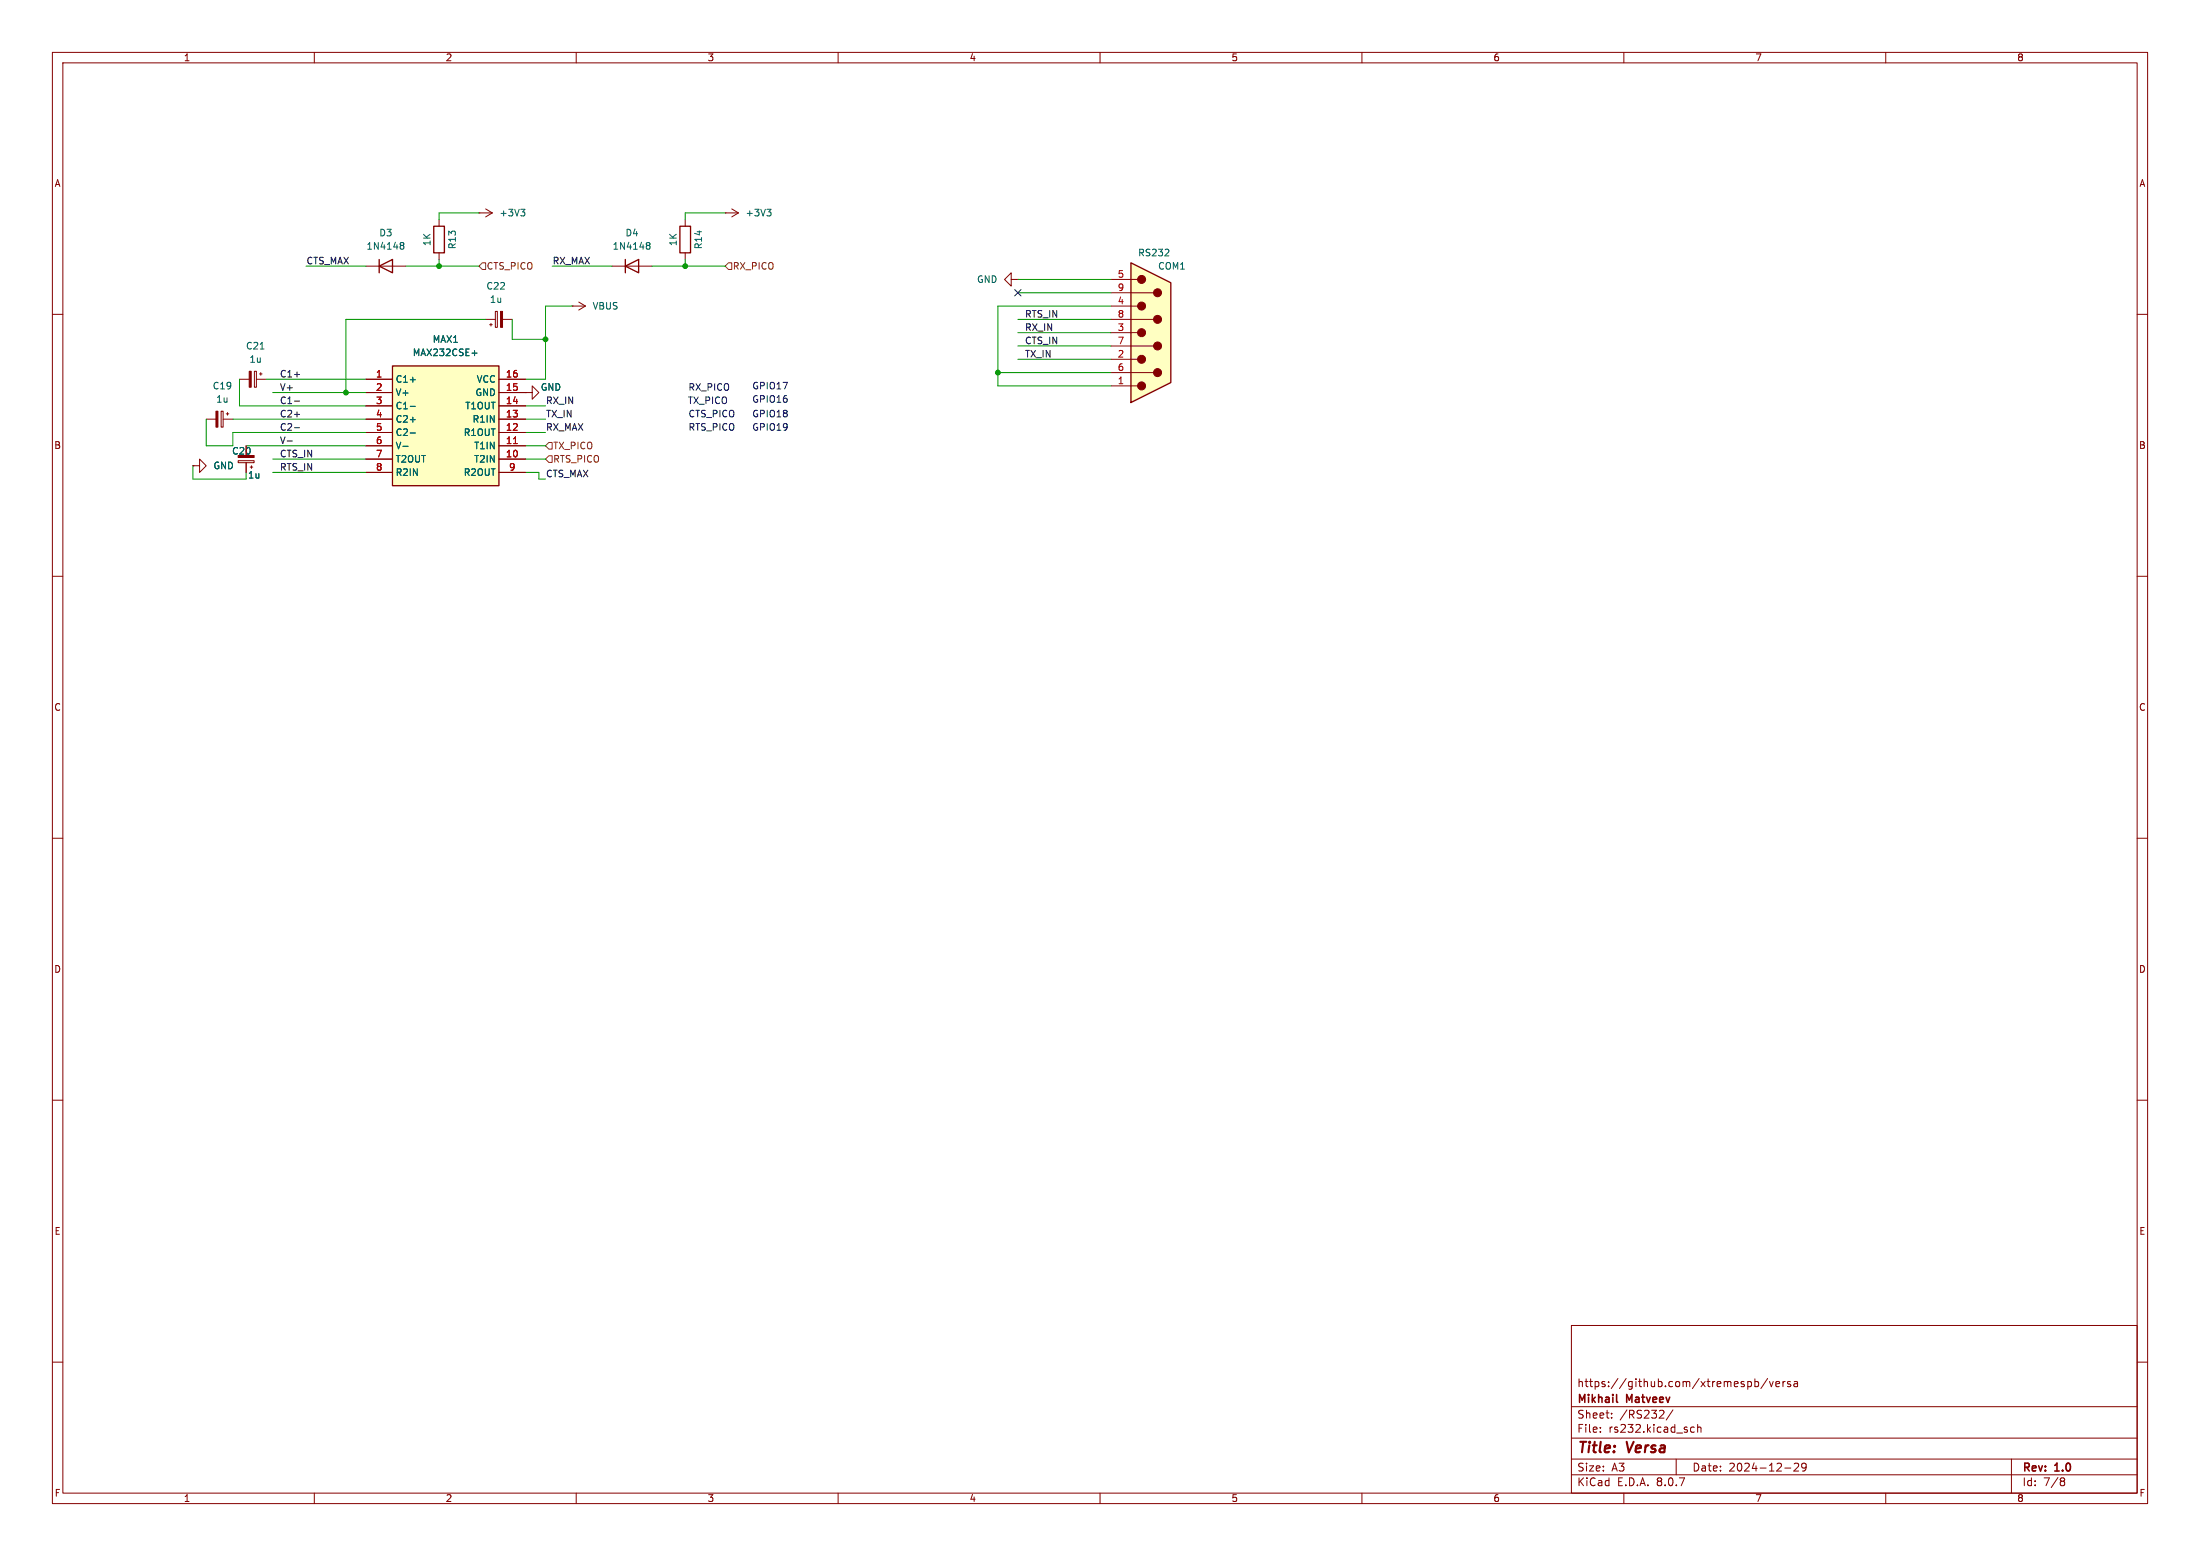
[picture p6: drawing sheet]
<svg xmlns="http://www.w3.org/2000/svg" width="420mm" height="297mm" viewBox="0 0 420 297" stroke-linecap="round" stroke-linejoin="round" font-family="sans-serif">
<g fill="none" stroke="#840000" stroke-width=".19">
<path d="M10 10h400v277h-400zM12 12h396v273h-396zM60 10v2M110 10v2M160 10v2M210 10v2M260 10v2M310 10v2M360 10v2M92.7 39.9l1.3 .7M91.4 40.6h.1M91.4 40.6h2.6"/>
<path d="M94 40.6l-1.3 .8M10 60h2M408 60h2M10 110h2M408 110h2M10 160h2M408 160h2M10 210h2M408 210h2M300 253h108v32h-108zM10 260h2M300 278.5h108"/>
<path d="M300 274.5h108M300 268.5h108M305.5 273.2v.2M305.5 272.5v.1M307.7 270.5v.2M307.7 269.8v.1M317.5 269.3l.2 .2-.1 .3-.9 .9h1M319.4 269.1l-1.3 1.9M320 278.5v3M322.7 273.1l.3 .3 .4-.1M323.4 272.5l-.4-.1-.3 .3M324.1 272.5l.2-.1 .4 .1v.9"/>
<path d="M324.1 271.9v1.5M334.1 263.7l.3 .3v.4l-.3 .3M335 263.2v1.5M335 263.8l.4-.1 .3 .3-.1 .6h-.6M337.4 263.1l-1.2 1.9M337.8 263.7l.4 1 .3-1M339 264.2l.7-.2v-.2l-.5-.1-.2 .2 .1 .7h.6M340.4 263.7v1M340.8 263.7l-.3 .1-.1 .2M341.8 263.8l-.4-.1-.2 .2 .1 .2 .5 .2v.3h-.6M342.5 263.8h.6l.1 .9M342.5 279.4l.6-.1 .2 .1 .1 .3-1 1.1h1"/>
<path d="M343.2 264l-.5 .1a.29 .29 0 0 0-.3 .3 .29 .29 0 0 0 .3 .3l.5-.1M344.8 279.9l-.3 .3h-.3l-.3-.3 .2-.5 .4-.1 .2 .1a.99 .99 0 0 1-.3 1.4h-.3M384 278.5v6.5M408 260h2M60 285v2M110 285v2M160 285v2M210 285v2M260 285v2M300 281.5h108M310 285v2M340.7 280.2h1.2"/>
<path d="M360 285v2M393.6 282.1l.4 .1 .2 .2-.3 .3M393.6 282.7h.3M393.9 282.7l.2 .2 .1 .4-.2 .2-.4 .1"/>
</g>
<path d="M308.6 267.5l.2 .2" fill="none" stroke="#840000" stroke-width=".3"/>
<path d="M99.4 39.9h.8l-.4 .5M100 40.4l.2 .3v.3l-.2 .2" fill="none" stroke="#006464" stroke-width=".19"/>
<path d="M74.9 69.9h20.3v22.8h-20.3z" fill="#ffffc2"/>
<path d="M72.4 50.8l2.5-1.3v2.6zM72.4 49.5v2.6M82.8 43.2h2v5.1h-2zM119.4 50.8l2.5-1.3v2.6zM119.4 49.5v2.6M129.8 43.2h2v5.1h-2zM74.9 69.9h20.3v22.8h-20.3z" fill="none" stroke="#840000" stroke-width=".25"/>
<g fill="none" stroke="#840000" stroke-width=".19">
<path d="M139.7 39.9l1.3 .7M69.8 50.8h7.7M83.8 41.9v1.3M83.8 48.3v1.2M94.6 59.4h.3v3.1h-.3zM109.2 58.4h.1M109.2 58.4h2.6M110.5 57.7l1.3 .7M111.8 58.4l-1.3 .8M116.8 50.8h7.7M130.8 41.9v1.3M130.8 48.3v1.2"/>
<path d="M138.4 40.6h.1M138.4 40.6h2.6M141 40.6l-1.3 .8M193 53.3v-1.2l-1.2 1.2 1.2 1.3v-1.3h1.3M194.3 53.3h.1M42.2 78.5h.4v3h-.4zM43.2 79h.5M43.4 78.7v.5M45.7 72.4h1.9M48.6 70.9h.3v3h-.3zM48.9 72.4h1.9M49.5 71.4h.5"/>
<path d="M49.8 71.1v.5M69.8 72.4h5.1M69.8 77.5h5.1M69.8 74.9h5.1M92.7 61h1.9M93.5 62h.5M93.7 61.7v.5M95.2 72.4h5.1M95.2 77.5h5.1M95.2 74.9h5.1M95.9 61h1.9M100.3 74.9h1.3v-1.2l1.3 1.2-1.3 1.3v-1.3"/>
<path d="M100.3 74.9h.1M36.8 88.9h1.3v-1.3l1.3 1.3-1.3 1.3v-1.3M36.8 88.9h.1M39.4 80h1.8M42.6 80h1.8M45.5 87.9h3v.4h-3zM47 88.3v1.9M47.8 89.2h.5M48 88.9v.5M69.8 87.6h5.1M69.8 85.1h5.1M69.8 82.6h5.1"/>
<path d="M69.8 80h5.1M69.8 90.2h5.1M95.2 87.6h5.1M95.2 85.1h5.1M95.2 82.6h5.1M95.2 80h5.1M95.2 90.2h5.1"/>
</g>
<g fill="none" stroke="#006464" stroke-width=".19">
<path d="M146.4 39.9h.8l-.4 .5M76.5 46.8h.1M76.5 46.4l.4-.1 .1 .1 .1 .2-.2 .2M76.6 46.8h.3M76.6 46.8l-.1 .1M76.9 46.8l.2 .3-.1 .3-.1 .2-.4-.1M123.5 46.4l.4-.1 .1 .1 .1 .2-.2 .2M123.5 46.8h.1M123.6 46.8h.3M123.6 46.8l-.1 .1M123.9 46.8l.2 .3-.1 .3-.1 .2-.4-.1M146.9 40.4l.3 .3v.3l-.3 .2"/>
<path d="M49.7 66.6h.7M78.3 72.5h1M78.3 77.6h1M90.1 67.4h1M76.9 85.2h1M78.3 80.1h1M78.3 82.6h1"/>
</g>
<path d="M98 84.7h.8" fill="none" stroke="#a90000" stroke-width=".19"/>
<g fill="#840000" stroke="#840000" stroke-width=".19">
<path d="M95.6 59.4h.3v3.1h-.3z"/>
<path d="M41.2 78.5h.4v3h-.4z"/>
<path d="M45.5 86.9h3v.4h-3z"/>
<path d="M47.6 70.9h.4v3h-.4z"/>
</g>
<path d="M215.9 50.2l7.6 3.8v19l-7.6 3.8z" fill="#ffffc2"/>
<g fill="#840000" stroke="#840000" stroke-width=".19">
<circle cx="217.9" cy="73.7" r=".76"/>
<circle cx="217.9" cy="68.6" r=".76"/>
<circle cx="217.9" cy="63.5" r=".76"/>
<circle cx="217.9" cy="58.4" r=".76"/>
<circle cx="217.9" cy="53.3" r=".76"/>
<circle cx="221" cy="71.1" r=".76"/>
<circle cx="221" cy="66" r=".76"/>
<circle cx="221" cy="61" r=".76"/>
<circle cx="221" cy="55.9" r=".76"/>
</g>
<g fill="none" stroke="#840000" stroke-width=".19">
<path d="M212.1 58.4h5.1M212.1 55.9h8.1M212.1 53.3h5.1M69.8 72.4h5.1M69.8 77.5h5.1M69.8 74.9h5.1M95.2 72.4h5.1M95.2 77.5h5.1M95.2 74.9h5.1M100.3 74.9h.1M212.1 73.7h5.1M212.1 71.1h8.1"/>
<path d="M212.1 68.6h5.1M212.1 66h8.1M212.1 63.5h5.1M212.1 61h8.1M36.8 88.9h.1M47 88.3v1.9M69.8 87.6h5.1M69.8 85.1h5.1M69.8 82.6h5.1M69.8 80h5.1M69.8 90.2h5.1M95.2 87.6h5.1"/>
<path d="M95.2 85.1h5.1M95.2 82.6h5.1M95.2 80h5.1M95.2 90.2h5.1"/>
</g>
<path d="M215.9 50.2l7.6 3.8v19l-7.6 3.8z" fill="none" stroke="#840000" stroke-width=".25"/>
<path d="M222.4 48.8h.7M223.1 47.7v.4M78.3 72.5h1M78.3 77.6h1M90.1 67.4h1M76.9 85.2h1M78.3 80.1h1M78.3 82.6h1" fill="none" stroke="#006464" stroke-width=".19"/>
<path d="M91.4 50.8l.7-.6h.6v1.2h-.6zM139.1 50.2h.6v1.2h-.6l-.7-.6zM104.8 84.5h.6v1.2h-.6l-.7-.6zM104.8 87h.6v1.3h-.6l-.7-.7z" fill="none" stroke="#725600" stroke-width=".19"/>
<path d="M56.2 71.5h1M56.2 76.6h1M56.2 79.1h1M54.8 84.2h1M56.2 81.6h1" fill="none" stroke="#0f0f0f" stroke-width=".19"/>
<g fill="none" stroke="#009600" stroke-width=".19">
<path d="M58.4 50.8h11.4M77.5 50.8h13.9M83.8 49.5v1.3M91.4 40.6h-7.6v1.3M105.4 50.8h11.4M109.2 58.4h-5.1v14h-3.8M124.5 50.8h13.9M130.8 49.5v1.3M138.4 40.6h-7.6v1.3M194.3 55.9h17.8M194.3 53.3h17.8M212.1 58.4h-21.6v15.3h21.6"/>
<path d="M45.7 72.4v5.1h24.1M50.8 72.4h19M52.1 74.9h17.7M92.7 61h-26.7v13.9M97.8 61v3.8h6.3M100.3 77.5h3.8M190.5 71.1h21.6M194.3 61h17.8M194.3 68.6h17.8M194.3 66h17.8M194.3 63.5h17.8M36.8 88.9v2.5h10.2"/>
<path d="M39.4 80v5.1h5v-2.5h25.4M44.4 80h25.4M47 85.1h22.8M52.1 87.6h17.7M52.1 90.2h17.7M100.3 85.1h3.8M100.3 87.6h3.8M100.3 82.6h3.8M100.3 80h3.8M100.3 90.2h2.6v1.2h1.2"/>
</g>
<path d="M193.7 55.3l1.2 1.2M194.9 55.3l-1.2 1.2" fill="none" stroke="#000084" stroke-width=".19"/>
<path d="M98 84.7h.8" fill="none" stroke="#a90000" stroke-width=".19"/>
<g fill="#009600" stroke="#009600" stroke-width=".19">
<circle cx="66" cy="74.9" r=".46"/>
<circle cx="104.1" cy="64.8" r=".46"/>
<circle cx="190.5" cy="71.1" r=".46"/>
<circle cx="130.8" cy="50.8" r=".46"/>
<circle cx="83.8" cy="50.8" r=".46"/>
</g>
<g font-size="2.8" fill="#840000">
<text x="301" y="277.9">Title:</text>
<text x="310.6" y="277.9">Versa</text>
</g>
<g font-size="2.1" fill="#840000">
<text x="301" y="268.2">Mikhail</text>
<text x="301" y="265">https://github.com/xtremespb/versa</text>
<text x="310.6" y="268.2">Matveev</text>
<text x="301" y="273.7">File:</text>
<text x="301" y="271">Sheet:</text>
<text x="307.1" y="273.7">rs232.kicad_sch</text>
<text x="309.2" y="271">/RS232/</text>
<text x="301" y="281.1">Size:</text>
<text x="307.6" y="281.1">A3</text>
<text x="323" y="281.1">Date:</text>
<text x="330" y="281.1">2024-12-29</text>
<text x="386" y="281.3">Rev:</text>
<text x="392.4" y="281.3">1.0</text>
<text x="301" y="283.9">KiCad</text>
<text x="308.7" y="283.9">E.D.A.</text>
<text x="316.3" y="283.9">8.0.7</text>
<text x="386" y="283.9">Id:</text>
<text x="390.1" y="283.9">7/8</text>
</g>
<g font-size="1.8" fill="#840000">
<text x="35" y="11.9">1</text>
<text x="85" y="11.9">2</text>
<text x="135" y="11.9">3</text>
<text x="185" y="11.9">4</text>
<text x="235" y="11.9">5</text>
<text x="285" y="11.9">6</text>
<text x="335" y="11.9">7</text>
<text x="385" y="11.9">8</text>
<text x="10.3" y="35.9">A</text>
<text x="408.3" y="35.9">A</text>
<text x="10.3" y="85.9">B</text>
<text x="44.2" y="87">C20</text>
<text x="408.2" y="85.9">B</text>
<text x="10.3" y="135.9">C</text>
<text x="408.2" y="135.9">C</text>
<text x="10.3" y="185.9">D</text>
<text x="408.2" y="185.9">D</text>
<text x="10.3" y="235.9">E</text>
<text x="408.3" y="235.9">E</text>
<text x="10.3" y="285.9">F</text>
<text x="35" y="286.9">1</text>
<text x="85" y="286.9">2</text>
<text x="135" y="286.9">3</text>
<text x="185" y="286.9">4</text>
<text x="235" y="286.9">5</text>
<text x="285" y="286.9">6</text>
<text x="335" y="286.9">7</text>
<text x="385" y="286.9">8</text>
<text x="408.3" y="285.9">F</text>
</g>
<g font-size="1.8" fill="#006464">
<text x="95.3" y="41.5">+3V3</text>
<text x="142.2" y="41.5">+3V3</text>
<text x="69.9" y="47.9">1N4148</text>
<text x="72.3" y="45.3">D3</text>
<text x="82.4" y="47.1" transform="rotate(-90 82.4 47.1)">1K</text>
<text x="87.2" y="47.7" transform="rotate(-90 87.2 47.7)">R13</text>
<text x="116.9" y="47.9">1N4148</text>
<text x="119.3" y="45.3">D4</text>
<text x="129.4" y="47.1" transform="rotate(-90 129.4 47.1)">1K</text>
<text x="134.2" y="47.7" transform="rotate(-90 134.2 47.7)">R14</text>
<text x="217.2" y="49.1">RS232</text>
<text x="221" y="51.7">COM1</text>
<text x="92.8" y="55.5">C22</text>
<text x="93.4" y="58">1u</text>
<text x="113" y="59.3">VBUS</text>
<text x="186.4" y="54.2">GND</text>
<text x="82.5" y="65.6">MAX1</text>
<text x="46.9" y="66.9">C21</text>
<text x="47.5" y="69.4">1u</text>
<text x="78.7" y="68.2">MAX232CSE+</text>
<text x="40.5" y="74.5">C19</text>
<text x="41.2" y="77.1">1u</text>
<text x="75.4" y="73.3">C1+</text>
<text x="75.4" y="75.8">V+</text>
<text x="90.7" y="75.8">GND</text>
<text x="90.9" y="73.3">VCC</text>
<text x="103.1" y="74.8">GND</text>
<text x="75.4" y="78.3">C1-</text>
<text x="75.4" y="80.9">C2+</text>
<text x="75.4" y="83.4">C2-</text>
<text x="88.4" y="83.4">R1OUT</text>
<text x="88.7" y="78.3">T1OUT</text>
<text x="90.1" y="80.9">R1IN</text>
<text x="40.6" y="89.8">GND</text>
<text x="75.4" y="86">V-</text>
<text x="75.4" y="88.5">T2OUT</text>
<text x="90.4" y="88.5">T2IN</text>
<text x="90.4" y="86">T1IN</text>
<text x="47.3" y="91.5">1u</text>
<text x="75.4" y="91">R2IN</text>
<text x="88.4" y="91">R2OUT</text>
</g>
<g font-size="1.8" fill="#0f0f0f">
<text x="58.4" y="50.5">CTS_MAX</text>
<text x="105.4" y="50.5">RX_MAX</text>
<text x="195.6" y="60.7">RTS_IN</text>
<text x="195.6" y="65.8">CTS_IN</text>
<text x="195.6" y="63.2">RX_IN</text>
<text x="195.6" y="68.3">TX_IN</text>
<text x="53.3" y="72.1">C1+</text>
<text x="53.3" y="77.2">C1-</text>
<text x="53.3" y="74.7">V+</text>
<text x="104.1" y="77.2">RX_IN</text>
<text x="53.3" y="82.3">C2-</text>
<text x="53.3" y="79.7">C2+</text>
<text x="104.1" y="82.3">RX_MAX</text>
<text x="104.1" y="79.7">TX_IN</text>
<text x="53.3" y="84.8">V-</text>
<text x="53.3" y="89.9">RTS_IN</text>
<text x="53.3" y="87.4">CTS_IN</text>
<text x="104.1" y="91.2">CTS_MAX</text>
</g>
<g font-size="1.8" fill="#725600">
<text x="92.8" y="51.7">CTS_PICO</text>
<text x="139.8" y="51.7">RX_PICO</text>
<text x="105.5" y="86">TX_PICO</text>
<text x="105.5" y="88.5">RTS_PICO</text>
</g>
<g font-size="1.8" fill="#a90000">
<text x="213.3" y="53.1">5</text>
<text x="213.3" y="58.2">4</text>
<text x="213.3" y="55.6">9</text>
<text x="213.3" y="63.2">3</text>
<text x="213.3" y="65.8">7</text>
<text x="213.3" y="60.7">8</text>
<text x="213.3" y="68.3">2</text>
<text x="213.3" y="70.9">6</text>
<text x="71.7" y="72.1">1</text>
<text x="71.7" y="74.7">2</text>
<text x="71.7" y="77.2">3</text>
<text x="96.5" y="77.2">14</text>
<text x="96.5" y="74.7">15</text>
<text x="96.5" y="72.1">16</text>
<text x="213.3" y="73.4">1</text>
<text x="71.7" y="79.8">4</text>
<text x="71.7" y="82.3">5</text>
<text x="96.5" y="82.3">12</text>
<text x="96.5" y="79.8">13</text>
<text x="71.7" y="84.8">6</text>
<text x="71.7" y="87.4">7</text>
<text x="71.7" y="89.9">8</text>
<text x="96.5" y="87.4">10</text>
<text x="96.5" y="84.8">11</text>
<text x="97.1" y="89.9">9</text>
</g>
<g font-size="1.8" fill="#0000c2">
<text x="131.2" y="77.3">TX_PICO</text>
<text x="131.3" y="74.8">RX_PICO</text>
<text x="143.5" y="74.5">GPIO17</text>
<text x="143.5" y="77.1">GPIO16</text>
<text x="131.3" y="82.4">RTS_PICO</text>
<text x="131.3" y="79.9">CTS_PICO</text>
<text x="143.5" y="82.4">GPIO19</text>
<text x="143.5" y="79.9">GPIO18</text>
</g>
</svg>
